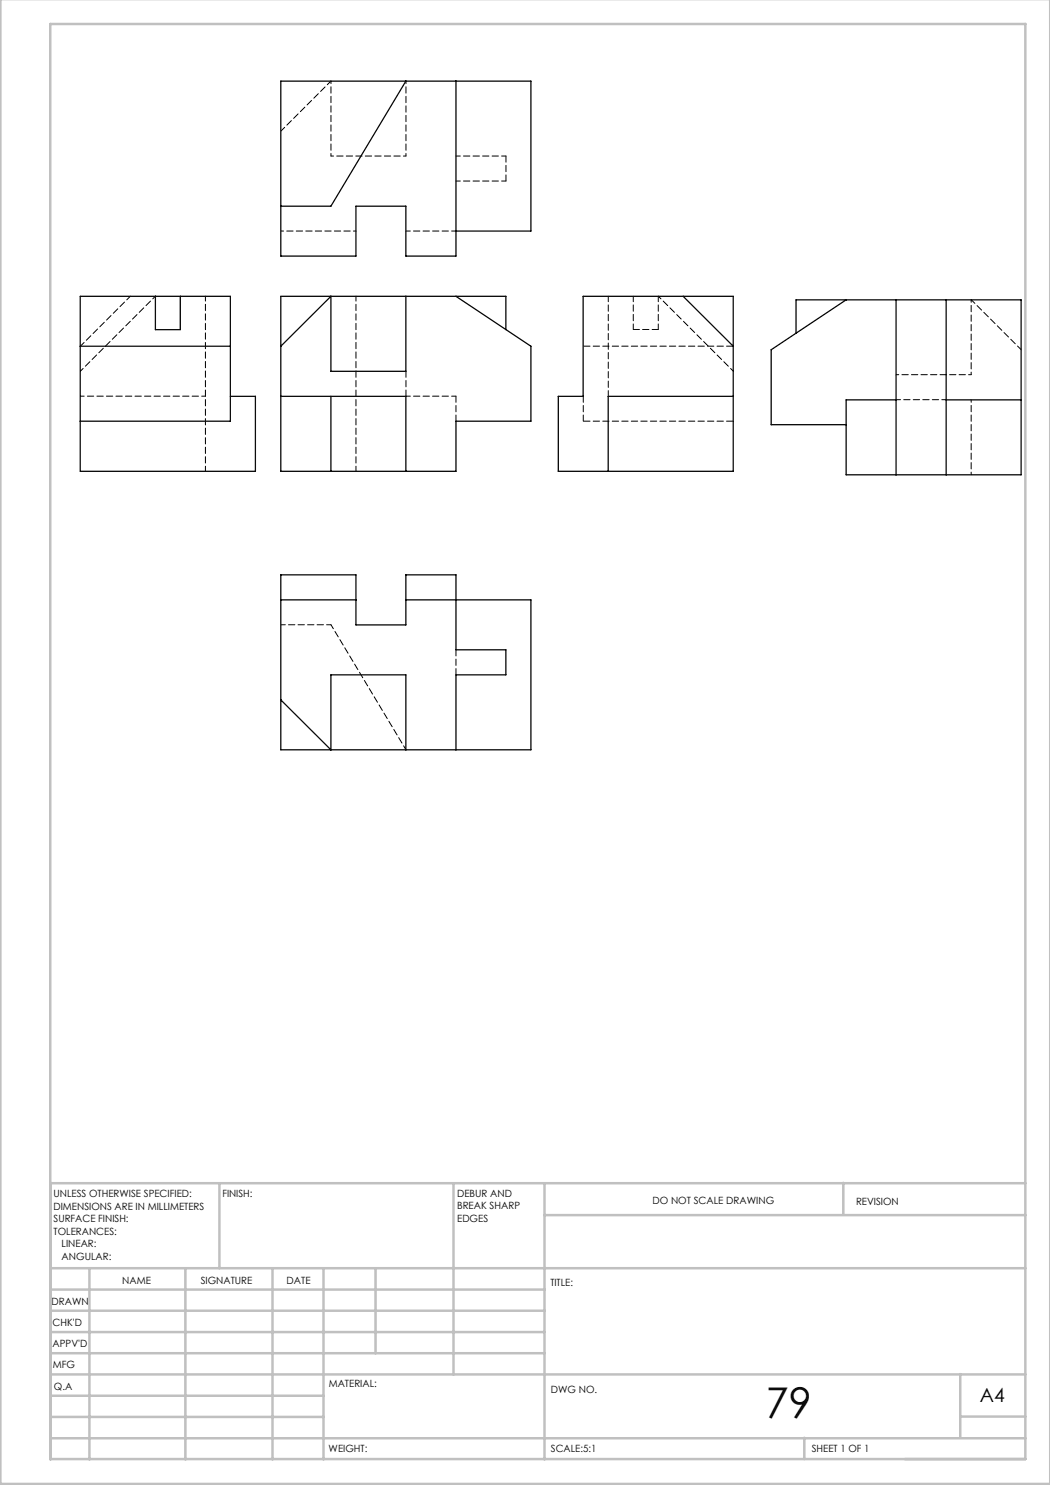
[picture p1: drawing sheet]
<svg xmlns="http://www.w3.org/2000/svg" width="210mm" height="297mm" viewBox="0 0 210 297" stroke-linecap="round" stroke-linejoin="round" font-family="sans-serif">
<g fill="none" stroke="#c0c0c0" stroke-width=".5">
<path d="M.1 -.1v296.9h209.9v-296.9M10.1 4.8h195v287h-195zM43.9 236.6v17M90.7 236.6v38.3M108.9 236.6v55.3M168.7 236.6v6.3M205.1 236.6h-195v55.3M10.1 253.6h195M10.1 257.9h98.8M17.9 253.6v38.3M37.1 253.6v38.3M54.5 253.6v38.3"/>
<path d="M64.7 253.6v38.3M75.1 253.6v17M108.9 243h96.2M10.1 270.6h98.8M10.1 266.4h98.8M10.1 262.1h98.8M10.1 279.1h54.6M10.1 274.9h195M192.1 274.8v12.7M10.1 287.7h195M10.1 283.4h54.6M160.9 287.5v4.3"/>
<path d="M192.1 283.3h13"/>
</g>
<g fill="none" stroke="#000" stroke-width=".25">
<path d="M81.2 16.2l-15 25h-10M91.2 16.2v35h-10v-10h-10v10h-15v-35h50v30h-15M31.1 59.3v6.6h5v-6.6M81.2 59.3v15h-15v-15l-10 9.9M91.2 59.3l15 9.9v15h-15v10.1h-35v-35h45v6.6M116.6 59.3h30v35h-34.9v-15h4.9zM136.6 59.3l10 9.9M169.2 60l-15 10v14.9h15M179.2 60v35M189.2 60v35M16.1 69.2h30M46.1 79.3h5v15h-35v-35h30v24.9h-30"/>
<path d="M56.2 79.3h25v15M66.2 79.3v15M146.6 79.3h-25v15M159.2 66.6v-6.6h45v35h-35v-15h10M189.2 80h15M56.2 120h15M81.2 120h25v30h-50v-35h15v10h10v-10h10v15h10v5h-10v15M56.2 140l10 10v-15h15v15"/>
</g>
<path d="M41.1 59.2v35M71.2 59.2v35M66.2 125l15 25" fill="none" stroke="#000" stroke-width=".2" stroke-dasharray="1.3 .6" stroke-dashoffset=".3"/>
<path d="M101.2 31.2v5M81.2 74.2v5M91.2 79.2v5M116.7 79.2v5M131.7 65.9h-5M91.2 130v5" fill="none" stroke="#000" stroke-width=".2" stroke-dasharray="1.3 .6"/>
<path d="M91.2 31.2h10M101.2 36.2h-10M81.2 46.2h10M81.2 79.2h10M189.2 79.9h-10M56.2 125h10" fill="none" stroke="#000" stroke-width=".2" stroke-dasharray="1.3 .6" stroke-dashoffset=".4"/>
<path d="M31.1 59.2l-15 15M131.7 59.2l15 15M41.1 79.2h-25" fill="none" stroke="#000" stroke-width=".2" stroke-dasharray="1.3 .6" stroke-dashoffset=".5"/>
<path d="M66.2 16.2l-10 10M26.1 59.2l-10 10M121.7 59.2v20M131.7 59.2v6.7M126.7 65.9v-6.7M204.2 69.9l-10-10" fill="none" stroke="#000" stroke-width=".2" stroke-dasharray="1.3 .6" stroke-dashoffset=".2"/>
<path d="M116.7 69.2h30M116.7 84.2h30" fill="none" stroke="#000" stroke-width=".2" stroke-dasharray="1.3 .6" stroke-dashoffset="-.1"/>
<path d="M66.2 31.2v-15M66.2 31.2h15M81.2 31.2v-15M71.2 46.2h-15M194.2 59.9v15M194.2 79.9v15M194.2 74.9h-15" fill="none" stroke="#000" stroke-width=".2" stroke-dasharray="1.3 .6" stroke-dashoffset=".8"/>
<text font-size="8.5" x="153.2" y="283.5">79</text>
<text font-size="3.9" x="196" y="280.4">A4</text>
<g font-size="2">
<text x="10.7" y="239.5">UNLESS OTHERWISE SPECIFIED:</text>
<text x="44.5" y="239.5">FINISH:</text>
<text x="91.4" y="239.4">DEBUR AND</text>
<text x="10.7" y="242">DIMENSIONS ARE IN MILLIMETERS</text>
<text x="10.7" y="244.5">SURFACE FINISH:</text>
<text x="91.4" y="241.9">BREAK SHARP</text>
<text x="91.4" y="244.4">EDGES</text>
<text x="130.5" y="240.8">DO NOT SCALE DRAWING</text>
<text x="171.2" y="241">REVISION</text>
<text x="10.7" y="247">TOLERANCES:</text>
<text x="12.3" y="249.5">LINEAR:</text>
<text x="12.3" y="252">ANGULAR:</text>
<text x="24.4" y="256.9">NAME</text>
<text x="40.1" y="256.8">SIGNATURE</text>
<text x="57.3" y="256.8">DATE</text>
<text x="110.1" y="257.1">TITLE:</text>
<text x="10.3" y="260.9">DRAWN</text>
<text x="10.5" y="269.3">APPV'D</text>
<text x="10.5" y="265.2">CHK'D</text>
<text x="10.6" y="273.6">MFG</text>
<text x="10.8" y="278">Q.A</text>
<text x="65.8" y="277.4">MATERIAL:</text>
<text x="110.2" y="278.5">DWG NO.</text>
<text x="65.7" y="290.4">WEIGHT:</text>
<text x="110.2" y="290.5">SCALE:5:1</text>
<text x="162.4" y="290.4">SHEET 1 OF 1</text>
</g>
</svg>
